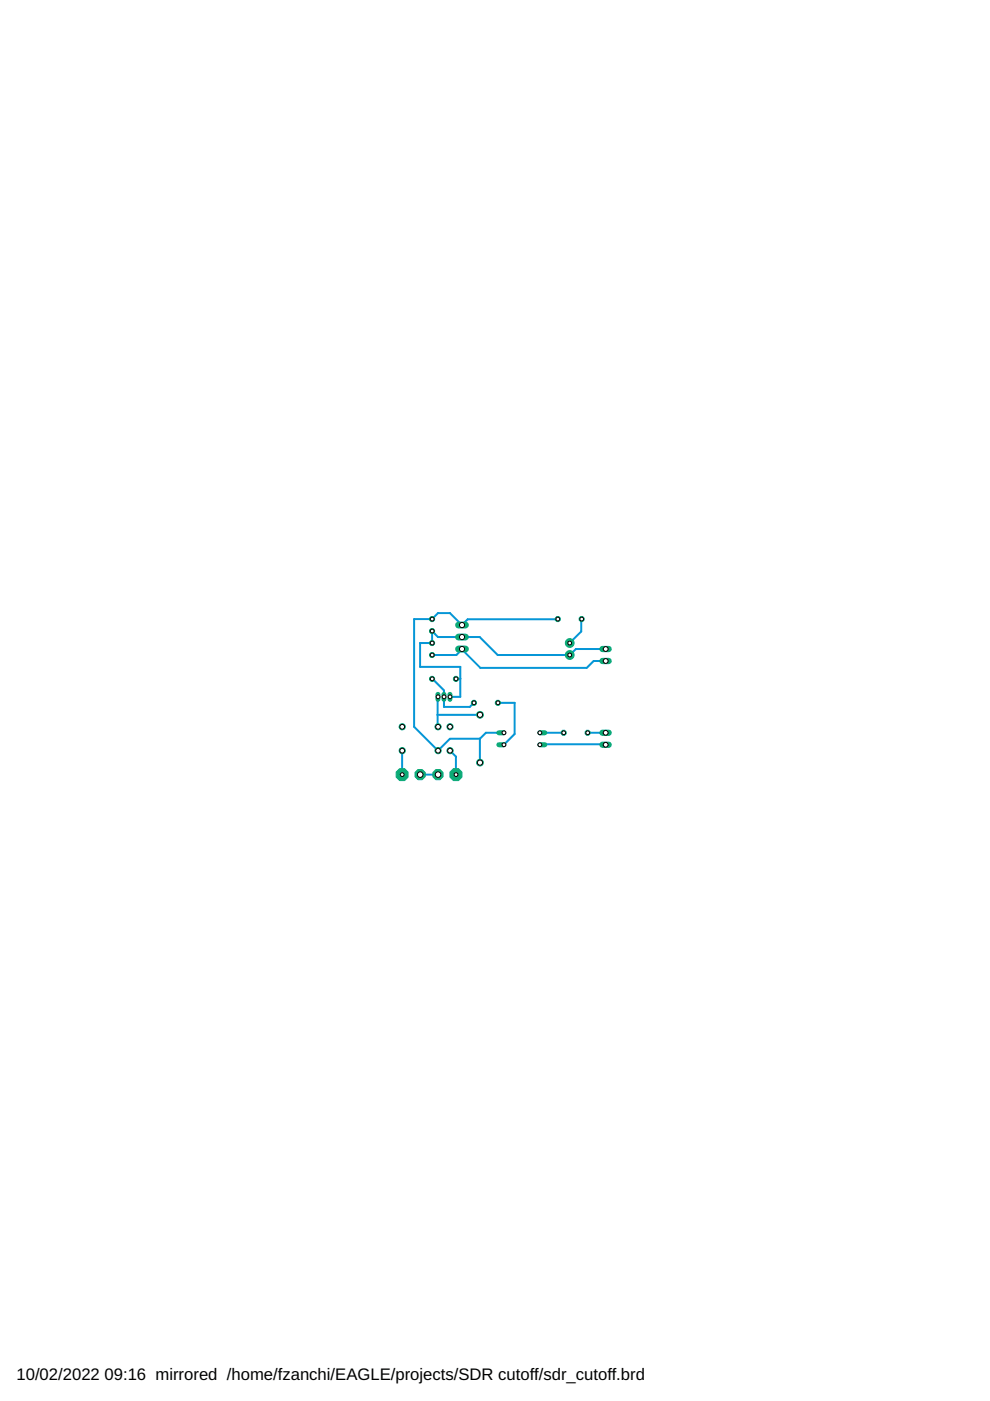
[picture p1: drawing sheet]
<svg xmlns="http://www.w3.org/2000/svg" width="210mm" height="297mm" viewBox="0 0 210 297" stroke-linecap="round" stroke-linejoin="round" font-family="sans-serif">
<g fill="none" stroke="#0696d7" stroke-width=".42">
<path d="M97.9 135v.1M97.9 137.6v.1M97.9 137.7l-1.1 1.2h-5.2M97.9 137.7l4 3.9h22.5l1.5-1.5h2.5M118.3 131.3h-19.1l-1.3 1.2-2.5-2.5h-2.5l-1.3 1.3h-3.8v22.8l5.1 5.1 2.5-2.6h6.3M123.3 131.3l-.1 2.6-2.4 2.4M128.4 137.6h-6.3l-1.3 1.3h-15.3l-3.8-3.8h-8.8l-1.3-1.3v2.5h-2.5v5.1h8.5v6.3h-2.2M85.3 159.2v5M91.6 143.9l2.5 2.5v3.5h5.5l.9-.9M92.8 151.6h8.9M92.9 147.7v6.4M95.4 159.2l1.3 1.2v3.8"/>
<path d="M96.7 143.9h.9M101.7 156.6v5.1M105.6 149h3.5v6.6l-2.3 2.3M106.8 155.4h-3.8l-1.3 1.2M114.4 155.4h5.1M114.4 157.9h14M124.6 155.4h3.8M89.1 164.2h3.8"/>
</g>
<circle cx="91.6" cy="138.9" r=".57" fill="#0dab76" stroke="#0dab76" stroke-width=".21"/>
<circle cx="91.6" cy="138.9" r=".4" fill="#fff" stroke="#000" stroke-width=".21"/>
<circle cx="91.6" cy="136.3" r=".57" fill="#0dab76" stroke="#0dab76" stroke-width=".21"/>
<circle cx="91.6" cy="136.3" r=".4" fill="#fff" stroke="#000" stroke-width=".21"/>
<circle cx="91.6" cy="131.3" r=".57" fill="#0dab76" stroke="#0dab76" stroke-width=".21"/>
<circle cx="91.6" cy="131.3" r=".4" fill="#fff" stroke="#000" stroke-width=".21"/>
<circle cx="91.6" cy="133.8" r=".57" fill="#0dab76" stroke="#0dab76" stroke-width=".21"/>
<circle cx="91.6" cy="133.8" r=".4" fill="#fff" stroke="#000" stroke-width=".21"/>
<circle cx="101.8" cy="151.6" r=".72" fill="#0dab76" stroke="#0dab76" stroke-width=".21"/>
<circle cx="101.8" cy="151.6" r=".55" fill="#fff" stroke="#000" stroke-width=".21"/>
<circle cx="101.8" cy="161.7" r=".72" fill="#0dab76" stroke="#0dab76" stroke-width=".21"/>
<circle cx="101.8" cy="161.7" r=".55" fill="#fff" stroke="#000" stroke-width=".21"/>
<circle cx="120.8" cy="136.3" r=".93" fill="#0dab76" stroke="#0dab76" stroke-width=".21"/>
<circle cx="120.8" cy="136.3" r=".4" fill="#fff" stroke="#000" stroke-width=".21"/>
<circle cx="120.8" cy="138.9" r=".93" fill="#0dab76" stroke="#0dab76" stroke-width=".21"/>
<circle cx="120.8" cy="138.9" r=".4" fill="#fff" stroke="#000" stroke-width=".21"/>
<path d="M97.2 137.6h1.5" fill="none" stroke="#0dab76" stroke-width="1.5"/>
<circle cx="98" cy="137.6" r=".55" fill="#fff" stroke="#000" stroke-width=".21"/>
<path d="M97.2 135.1h1.5" fill="none" stroke="#0dab76" stroke-width="1.5"/>
<circle cx="98" cy="135.1" r=".55" fill="#fff" stroke="#000" stroke-width=".21"/>
<path d="M97.2 132.5h1.5" fill="none" stroke="#0dab76" stroke-width="1.5"/>
<circle cx="98" cy="132.5" r=".55" fill="#fff" stroke="#000" stroke-width=".21"/>
<path d="M127.7 157.9h1.4" fill="none" stroke="#0dab76" stroke-width="1.3"/>
<circle cx="128.4" cy="157.9" r=".51" fill="#fff" stroke="#000" stroke-width=".21"/>
<path d="M127.7 155.4h1.4" fill="none" stroke="#0dab76" stroke-width="1.3"/>
<circle cx="128.4" cy="155.4" r=".51" fill="#fff" stroke="#000" stroke-width=".21"/>
<path d="M127.7 137.6h1.4" fill="none" stroke="#0dab76" stroke-width="1.3"/>
<circle cx="128.4" cy="137.6" r=".51" fill="#fff" stroke="#000" stroke-width=".21"/>
<path d="M127.7 140.1h1.4" fill="none" stroke="#0dab76" stroke-width="1.3"/>
<circle cx="128.4" cy="140.1" r=".51" fill="#fff" stroke="#000" stroke-width=".21"/>
<circle cx="95.4" cy="159.2" r=".66" fill="#0dab76" stroke="#0dab76" stroke-width=".21"/>
<circle cx="95.4" cy="159.2" r=".51" fill="#fff" stroke="#000" stroke-width=".21"/>
<circle cx="92.9" cy="159.2" r=".66" fill="#0dab76" stroke="#0dab76" stroke-width=".21"/>
<circle cx="92.9" cy="159.2" r=".51" fill="#fff" stroke="#000" stroke-width=".21"/>
<circle cx="85.3" cy="159.2" r=".66" fill="#0dab76" stroke="#0dab76" stroke-width=".21"/>
<circle cx="85.3" cy="159.2" r=".51" fill="#fff" stroke="#000" stroke-width=".21"/>
<circle cx="85.3" cy="154.1" r=".66" fill="#0dab76" stroke="#0dab76" stroke-width=".21"/>
<circle cx="85.3" cy="154.1" r=".51" fill="#fff" stroke="#000" stroke-width=".21"/>
<circle cx="92.9" cy="154.1" r=".66" fill="#0dab76" stroke="#0dab76" stroke-width=".21"/>
<circle cx="92.9" cy="154.1" r=".51" fill="#fff" stroke="#000" stroke-width=".21"/>
<circle cx="95.4" cy="154.1" r=".66" fill="#0dab76" stroke="#0dab76" stroke-width=".21"/>
<circle cx="95.4" cy="154.1" r=".51" fill="#fff" stroke="#000" stroke-width=".21"/>
<path d="M114.4 155.4h1.1" fill="none" stroke="#0dab76" stroke-width="1.1"/>
<circle cx="114.5" cy="155.4" r=".4" fill="#fff" stroke="#000" stroke-width=".21"/>
<path d="M114.4 157.9h1.1" fill="none" stroke="#0dab76" stroke-width="1.1"/>
<circle cx="114.5" cy="157.9" r=".4" fill="#fff" stroke="#000" stroke-width=".21"/>
<path d="M105.8 157.9h1" fill="none" stroke="#0dab76" stroke-width="1.1"/>
<circle cx="106.8" cy="157.9" r=".4" fill="#fff" stroke="#000" stroke-width=".21"/>
<path d="M105.8 155.4h1" fill="none" stroke="#0dab76" stroke-width="1.1"/>
<circle cx="106.8" cy="155.4" r=".4" fill="#fff" stroke="#000" stroke-width=".21"/>
<circle cx="96.7" cy="143.9" r=".57" fill="#0dab76" stroke="#0dab76" stroke-width=".21"/>
<circle cx="96.7" cy="143.9" r=".4" fill="#fff" stroke="#000" stroke-width=".21"/>
<circle cx="91.6" cy="143.9" r=".57" fill="#0dab76" stroke="#0dab76" stroke-width=".21"/>
<circle cx="91.6" cy="143.9" r=".4" fill="#fff" stroke="#000" stroke-width=".21"/>
<circle cx="100.5" cy="149" r=".57" fill="#0dab76" stroke="#0dab76" stroke-width=".21"/>
<circle cx="100.5" cy="149" r=".4" fill="#fff" stroke="#000" stroke-width=".21"/>
<circle cx="105.6" cy="149" r=".57" fill="#0dab76" stroke="#0dab76" stroke-width=".21"/>
<circle cx="105.6" cy="149" r=".4" fill="#fff" stroke="#000" stroke-width=".21"/>
<circle cx="119.5" cy="155.4" r=".57" fill="#0dab76" stroke="#0dab76" stroke-width=".21"/>
<circle cx="119.5" cy="155.4" r=".4" fill="#fff" stroke="#000" stroke-width=".21"/>
<circle cx="124.6" cy="155.4" r=".57" fill="#0dab76" stroke="#0dab76" stroke-width=".21"/>
<circle cx="124.6" cy="155.4" r=".4" fill="#fff" stroke="#000" stroke-width=".21"/>
<circle cx="123.3" cy="131.3" r=".57" fill="#0dab76" stroke="#0dab76" stroke-width=".21"/>
<circle cx="123.3" cy="131.3" r=".4" fill="#fff" stroke="#000" stroke-width=".21"/>
<circle cx="118.3" cy="131.3" r=".57" fill="#0dab76" stroke="#0dab76" stroke-width=".21"/>
<circle cx="118.3" cy="131.3" r=".4" fill="#fff" stroke="#000" stroke-width=".21"/>
<path d="M92.9 147.2v1.1" fill="none" stroke="#0dab76" stroke-width="1.1"/>
<circle cx="92.9" cy="147.7" r=".4" fill="#fff" stroke="#000" stroke-width=".21"/>
<path d="M94.1 147.2v1.1" fill="none" stroke="#0dab76" stroke-width="1.1"/>
<circle cx="94.1" cy="147.7" r=".4" fill="#fff" stroke="#000" stroke-width=".21"/>
<path d="M95.4 147.2v1.1" fill="none" stroke="#0dab76" stroke-width="1.1"/>
<circle cx="95.4" cy="147.7" r=".4" fill="#fff" stroke="#000" stroke-width=".21"/>
<circle cx="85.3" cy="164.2" r="1.38" fill="#0dab76" stroke="#0dab76" stroke-width=".21"/>
<circle cx="85.3" cy="164.2" r=".4" fill="#fff" stroke="#000" stroke-width=".21"/>
<circle cx="96.7" cy="164.2" r="1.38" fill="#0dab76" stroke="#0dab76" stroke-width=".21"/>
<circle cx="96.7" cy="164.2" r=".4" fill="#fff" stroke="#000" stroke-width=".21"/>
<circle cx="89.1" cy="164.2" r="1.17" fill="#0dab76" stroke="#0dab76" stroke-width=".21"/>
<circle cx="89.1" cy="164.2" r=".59" fill="#fff" stroke="#000" stroke-width=".21"/>
<circle cx="92.9" cy="164.2" r="1.17" fill="#0dab76" stroke="#0dab76" stroke-width=".21"/>
<circle cx="92.9" cy="164.2" r=".59" fill="#fff" stroke="#000" stroke-width=".21"/>
<g font-size="3.5">
<text x="3.5" y="292.5">10/02/2022</text>
<text x="22.2" y="292.5">09:16 mirrored /home/fzanchi/EAGLE/projects/SDR cutoff/sdr_cutoff.brd</text>
</g>
</svg>
